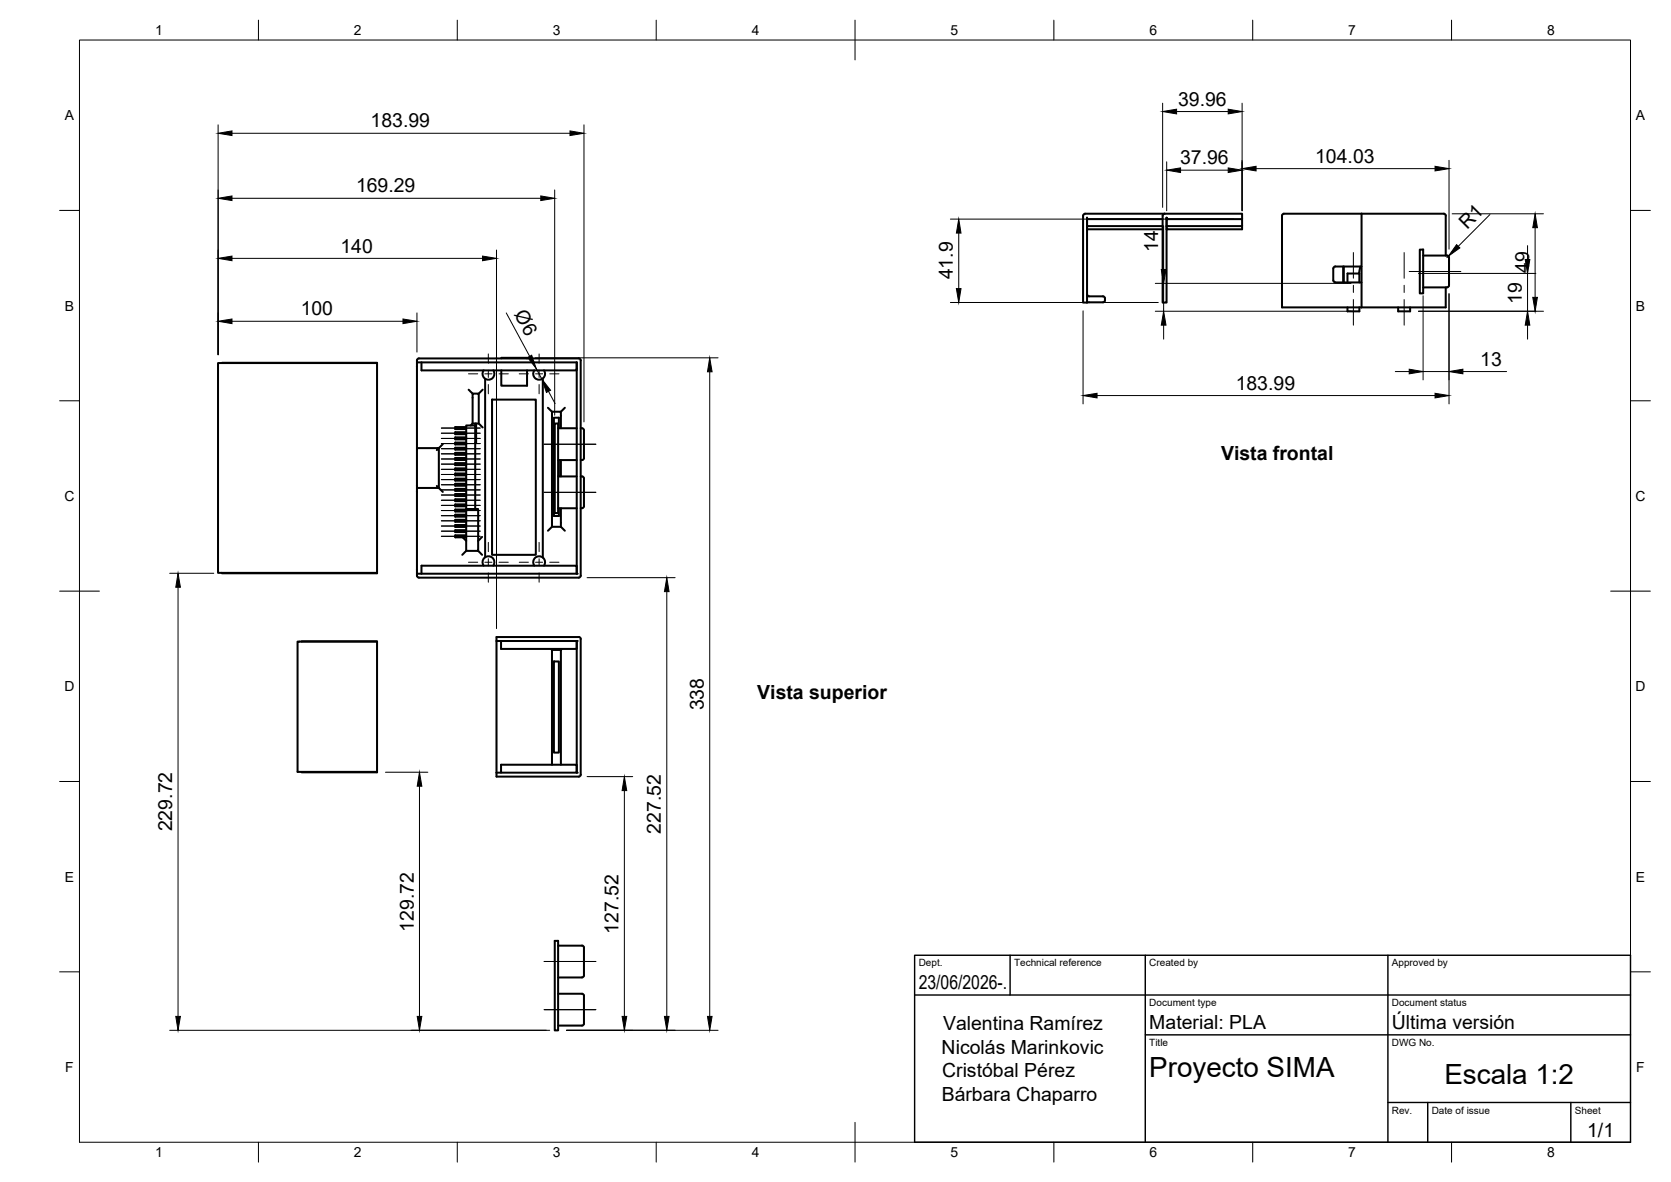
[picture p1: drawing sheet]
<svg xmlns="http://www.w3.org/2000/svg" width="420mm" height="297mm" viewBox="0 0 420 297" stroke-linecap="round" stroke-linejoin="round" font-family="sans-serif">
<!-- layer: Visible -->
<g fill="none" stroke="#000" stroke-width=".51">
<path d="M272.3 54.2v21.8h1v-21.3v.4M272.8 53.7h20M272.8 53.7l-.4 .3v.2M273.3 56.3v.5h19M273.3 55.1v.5M273.3 55.1h19M273.3 57.6h19M292.8 53.7h19.5v3.9h-19v-.8M292.9 53.7l-.5 .3v.2l-.1 21.8h1v-21.3v.4h19M293.3 55.1v1.7h19M342.3 53.7v23.5M273.3 74l.1 .2 .4 .3h3.5l.5 .2a.86 .86 0 0 1-.5 1.3h-4"/>
<path d="M335.7 67h6.6M335.8 67l-.5 .2v.3l-.1 3 .3 .4 6.8 .1M337.7 67v4M337.9 67v4M338.8 71v-2.3h3v2.3M338.8 77.2v1h3v-1M342 67l-.3 1.7M351.6 77.2v1h3v-1M357 62.7h.8v11h-.8zM357.8 64.2h6M363.5 64.2v-10l-.2-.4-.3-.1-40.4 .1-.3 .4v23h20M363.5 72.2v5h-21.2"/>
<path d="M363.8 64.2a1.21 1.21 0 0 1 .5 1.6v4.9a1.16 1.16 0 0 1-.5 1.5h-6M55.8 91.2h39v52.9l-39-.1M94.8 91.2h-40v52.8h40M104.8 91.1h40.2v53.1M106 91.1v2h39v-.5M117.8 97.9l1 1M121.4 97.9l-1 1M122 95.2v44.8M124 93.1a1.49 1.49 0 0 1-1.2 2.3 1.49 1.49 0 0 1-1.2-2.3M126 90.1v-.2h6.5v.2M126 93.1v3.8h6.5v-3.8M136.5 95.1v45"/>
<path d="M136.8 93.1a1.49 1.49 0 0 1-1.2 2.3 1.49 1.49 0 0 1-1.3-2.3M104.8 112.6v-22l.3-.5h40.4l.5 .2v54.3l-.2 .5h-40.7l-.3-.4v-22.1M109.8 113.1l.5-.5h-5.5v10h5.5l-.5-.5M111.3 111.6l-1 1v10l1 1M117.2 116.4h-2.7v.5h2.7M117.2 111.2h-2.7v.5h2.7M117.2 107.3h-2.7v.5h2.7M117.2 112.5h-2.7v.5h2.7M117.2 117.7h-2.7v.5h2.7M117.2 115.1h-2.7v.5h2.7M117.2 109.9h-2.7v.5h2.7M117.2 108.6h-2.7v.5h2.7"/>
<path d="M117.2 113.8h-2.7v.5h2.7M117.2 119h-2.7v.5h2.7M118.8 106.4v-7.5h1.6v7.5M118.8 106.4l-.5 .5M118.8 106.4h1.6l1 1M119.5 106.4v.5M119.7 106.4v4.8h-.2M123.7 100.4h11v39h-11zM137.8 102.5l1 1M138.8 103.5v28.9h2.2M138.8 103.5h2.2v4.1M139.5 106.4h.8v22.5h-.8z"/>
<path d="M140.3 107.6h4.7M140.3 115.6h4.7M140.3 119.7h4.7M140.5 107.6v-2.6h-1.2v24.7h1.2v-2M140.5 115.6v4.1M141 115.6v4.1M142 102.5l-1 1M146 107.6a.85 .85 0 0 1 .8 1.2v6.3M146 119.7a.84 .84 0 0 1 .8 1.2v5.3a1.04 1.04 0 0 1-.8 1.5M146.8 115.1a.6 .6 0 0 1-.8 .5M116.3 135l.9 .9M117.2 127.9h3v10.5h-3z"/>
<path d="M117.2 138.4l-1 1M117.2 131.9h-2.7v.5h2.7M117.2 126.8h-2.7v.4h2.7M117.2 121.6h-2.7v.5h2.7M117.2 122.9h-2.7v.5h2.7M117.2 128h-2.7v.6h2.7M117.2 133.2h-2.7v.5h2.7M117.2 130.6h-2.7v.5h2.7M117.2 125.5h-2.7v.4h2.7M117.2 120.3h-2.7v.5h2.7M117.2 124.1h-2.7v.6h2.7M117.2 129.3h-2.7v.5h2.7"/>
<path d="M117.2 134.5h-2.7v.5h2.7M117.2 127.9v-21h2.3v21M120.2 138.4l1 1M121.2 134.9l-1 1M138.8 132.4l-1 1M140.3 127.7h4.7M141 127.7v4.7M141 132.4l1 1M104.8 144.2h40.2M106 144.2v-2h39v2M124 142.1a1.49 1.49 0 0 0-1.2-2.3 1.49 1.49 0 0 0-1.2 2.3M136.8 142.1a1.49 1.49 0 0 0-1.2-2.3 1.49 1.49 0 0 0-1.3 2.3"/>
<path d="M75.8 161.2h19v32.9l-19-.1M94.8 161.2h-20v32.8h20M124.8 161.1v33.1M124.8 161.1h20.2v33.1h-20.2M126 161.1v2h19v-2M138.5 163.1l.3 .2M138.8 163.3v28.9M138.8 163.3h2.2M139.3 166.2h1.2v22.9h-1.2zM141.3 163.1l-.3 .2v28.9M145.5 160.1h-20.7v1M145.5 160.1h.3l.2 .5"/>
<path d="M146 160.6v34.3l-.5 .3h-20.7v-1M126 194.2v-2h19v2M139.5 236.4h.8v22.5h-.8zM140.3 237.6h6M146.3 237.6a1.21 1.21 0 0 1 .5 1.6v4.9a1.17 1.17 0 0 1-.5 1.5M140.3 249.7h6a1.2 1.2 0 0 1 .5 1.6v4.5a2.45 2.45 0 0 1-.2 1.9h-6.3M140.3 245.6h6"/>
</g>
<g fill="#000">
<circle cx="293.3" cy="56.8" r=".25"/>
<circle cx="293.3" cy="55.1" r=".25"/>
<circle cx="293.3" cy="57.6" r=".25"/>
<circle cx="145" cy="144.2" r=".25"/>
<circle cx="145" cy="161.1" r=".25"/>
<circle cx="145" cy="194.2" r=".25"/>
</g>
<!-- layer: BORDER -->
<g fill="none" stroke="#000" stroke-width=".25">
<path d="M20 10.1h390v276.9h-390zM65 5.1v5M115 5.1v5M165 5.1v5M215 5.1v10M265 5.1v5M315 5.1v5M365 5.1v5M15 52.9h5M410 52.9h5M15 100.7h5M410 100.7h5"/>
<path d="M15 148.6h10M405 148.6h10M15 196.4h5M410 196.4h5M15 244.2h5M410 244.2h5M65 287v5M115 287v5M165 287v5M215 282.1v9.9M265 287v5M315 287v5"/>
<path d="M365 287v5"/>
</g>
<!-- layer: TITLEBLOCK -->
<path d="M230 240.1h180v46.9h-180zM230 250h180M254 240.1v9.9M288 240.1v46.9M349 240.1v46.9M288 260.1h122M349 277.1h61M359 277.1v9.9M395 277.1v9.9" fill="none" stroke="#000" stroke-width=".36"/>
<!-- layer: Smart Centers -->
<g fill="none" stroke="#000" stroke-width=".25">
<path d="M340.3 63.5v6.4M340.3 71.7v1.8M340.3 75.3v6.4M353.1 63.5v6.4M353.1 71.7v1.8M353.1 75.3v6.4M354.3 68.2h13M117.8 93.9h2.3M121.9 93.9h1.8M122.8 88.9v2.4M122.8 93.1v1.8M122.8 96.6v2.4"/>
<path d="M125.5 93.9h2.3M130.6 93.9h2.3M134.7 93.9h1.7M135.6 88.9v2.4M135.6 93.1v1.8M135.6 96.6v2.4M138.2 93.9h2.3M111 119.2h9.7M111 117.9h9.7M111 116.6h9.7M111 115.3h9.7M111 114.1h9.7"/>
<path d="M111 112.8h9.7M111 111.5h9.7M111 110.2h9.7M111 108.9h9.7M111 107.6h9.7M136.8 111.6h13M111 134.8h9.7M111 133.5h9.7M111 132.2h9.7M111 130.9h9.7M111 129.6h9.7M111 128.3h9.7"/>
<path d="M111 127h9.7M111 125.7h9.7M111 124.4h9.7M111 123.1h9.7M111 121.8h9.7M111 120.5h9.7M122.8 136.3v2.3M135.6 136.3v2.3M136.8 123.7h13M117.8 141.3h2.3M121.9 141.3h1.8M122.8 140.4v1.8"/>
<path d="M122.8 144v2.3M125.5 141.3h2.3M130.6 141.3h2.3M134.7 141.3h1.7M135.6 140.4v1.8M135.6 144v2.3M138.2 141.3h2.3M136.8 253.7h13M136.8 241.6h13"/>
</g>
<!-- layer: FD_Dimensions -->
<g fill="none" stroke="#000" stroke-width=".25">
<path d="M54.8 31.4v57.7M58.3 33.5h85M146.8 31.4v74.6M292.3 25.9v26.2M295.8 28h13M312.3 25.9v27.1M58.3 49.8h77.7M139.5 47.7v56.6M239 55.1h71.2M241.1 58.6v13.9M292.6 56.8v10.9M293.3 40.7v12.3"/>
<path d="M296.8 42.8h12M315.8 42.4h45M364.3 40.3v22.3M365.1 53.7h23M374.6 53.9l-7.9 8M386 57.2v17.5M58.3 64.9h63M104.8 78.6v9.9M124.8 62.8v95.2M127.3 78.6l5.9 10.9M239 76h52.2M272.3 78.1v23.4"/>
<path d="M290.5 78.2h49.2M290.5 71.2h49.2M292.6 71.2v7M356.7 78.2h31.4M356.7 68.7h29.5M357.8 74.3v21.2M364.2 64.4l-.4 .3M364.3 73.8v27.7M384.1 61.7v3.5M384.1 68.7v9.5M58.3 80.7h43M134.6 89.9h46"/>
<path d="M134.8 92.6l1.4 2.7M137.9 98.3l1.7 3.1M178.5 93.4v162M275.8 99.4h85M292.6 81.7v3.5M350.8 93.4h3.5M357.8 93.4h6.5M367.8 93.4h11M384.1 81.7v3.5M42.7 144.1h11M44.8 147.6v107.8M147.6 145.2h22.2"/>
<path d="M167.7 148.7v106.7M96.9 194.1h10.7M105.5 197.6v57.8M147.6 195.2h11.5M157 198.7v56.7M42.7 258.9h95.5M142.4 258.9h38.2"/>
</g>
<g fill="#000" stroke="#000" stroke-width=".25">
<path d="M54.8 33.5l3.5-.6v1.2zM143.3 32.9l3.5 .6-3.5 .6zM292.3 28l3.5-.6v1.2zM308.8 27.4l3.5 .6-3.5 .6zM54.8 49.8l3.5-.6v1.2zM136 49.2l3.5 .6-3.5 .6zM241.1 55.1l.5 3.5h-1.1zM293.3 42.8l3.5-.6v1.2zM308.8 42.2l3.5 .6-3.5 .6zM312.3 42.4l3.5-.6v1.2zM360.8 41.8l3.5 .6-3.5 .6zM386 53.7l.6 3.5h-1.2z"/>
<path d="M54.8 64.9l3.5-.5v1.1zM121.3 64.4l3.5 .5-3.5 .6zM240.5 72.5h1.1l-.5 3.5zM292 67.7h1.2l-.6 3.5zM366.2 61.5l.9 .8-2.9 2.1zM383.5 65.2h1.2l-.6 3.5zM385.4 74.7h1.2l-.6 3.5zM54.8 80.7l3.5-.5v1.1zM101.3 80.2l3.5 .5-3.5 .6zM132.7 89.8l1-.5 1.1 3.3zM136.2 95.3l2.2 2.8-1 .5zM178.5 89.9l.5 3.5h-1.1z"/>
<path d="M272.3 99.4l3.5-.6v1.2zM292.6 78.2l.6 3.5h-1.2zM354.3 92.8l3.5 .6-3.5 .5zM360.8 98.8l3.5 .6-3.5 .6zM364.3 93.4l3.5-.6v1.1zM384.1 78.2l.6 3.5h-1.2zM44.8 144.1l.6 3.5h-1.2zM167.7 145.2l.5 3.5h-1.1zM105.5 194.1l.6 3.5h-1.2zM157 195.2l.6 3.5h-1.2zM44.2 255.4h1.2l-.6 3.5zM104.9 255.4h1.2l-.6 3.5z"/>
<path d="M156.4 255.4h1.2l-.6 3.5zM167.1 255.4h1.1l-.5 3.5zM177.9 255.4h1.1l-.5 3.5z"/>
</g>
<g font-size="7">
<text x="289" y="270.6">Proyecto SIMA</text>
<text x="363.2" y="272.3">Escala 1:2</text>
</g>
<g font-size="4.9">
<text x="296.2" y="26.6">39.96</text>
<text x="93.2" y="32">183.99</text>
<text x="296.7" y="41.3">37.96</text>
<text x="330.7" y="40.9">104.03</text>
<text x="89.5" y="48.4">169.29</text>
<text x="368.9" y="57.7" transform="rotate(-45 368.9 57.7)">R1</text>
<text x="85.6" y="63.5">140</text>
<text x="291.2" y="63.4" transform="rotate(-90 291.2 63.4)">14</text>
<text x="239.6" y="70.2" transform="rotate(-90 239.6 70.2)">41.9</text>
<text x="384.5" y="68.6" transform="rotate(-90 384.5 68.6)">49</text>
<text x="382.6" y="76.4" transform="rotate(-90 382.6 76.4)">19</text>
<text x="75.6" y="79.3">100</text>
<text x="129.2" y="79" transform="rotate(62 129.2 79)">Ø6</text>
<text x="372.2" y="91.9">13</text>
<text x="310.7" y="97.9">183.99</text>
<text x="307" y="115.5">Vista frontal</text>
<text x="177" y="178.5" transform="rotate(-90 177 178.5)">338</text>
<text x="190.4" y="175.8">Vista superior</text>
<text x="43.3" y="208.9" transform="rotate(-90 43.3 208.9)">229.72</text>
<text x="166.2" y="209.5" transform="rotate(-90 166.2 209.5)">227.52</text>
<text x="104" y="234.1" transform="rotate(-90 104 234.1)">129.72</text>
<text x="155.5" y="234.7" transform="rotate(-90 155.5 234.7)">127.52</text>
<text x="231" y="248.5">23/06/2026-.</text>
<text x="237.1" y="258.9">Valentina Ramírez</text>
<text x="289" y="258.6">Material: PLA</text>
<text x="350" y="258.6">Última versión</text>
<text x="236.8" y="264.8">Nicolás Marinkovic</text>
<text x="236.9" y="270.7">Cristóbal Pérez</text>
<text x="236.8" y="276.6">Bárbara Chaparro</text>
<text x="399.1" y="285.7">1/1</text>
</g>
<g font-size="3.5">
<text x="39" y="8.8">1</text>
<text x="89" y="8.8">2</text>
<text x="139" y="8.8">3</text>
<text x="189" y="8.8">4</text>
<text x="239" y="8.8">5</text>
<text x="289" y="8.8">6</text>
<text x="339" y="8.8">7</text>
<text x="389" y="8.8">8</text>
<text x="16.3" y="30.2">A</text>
<text x="411.3" y="30.2">A</text>
<text x="16.3" y="78">B</text>
<text x="411.3" y="78">B</text>
<text x="16.2" y="125.9">C</text>
<text x="411.2" y="125.9">C</text>
<text x="16.2" y="173.7">D</text>
<text x="411.2" y="173.7">D</text>
<text x="16.3" y="221.6">E</text>
<text x="411.3" y="221.6">E</text>
<text x="16.4" y="269.4">F</text>
<text x="411.4" y="269.4">F</text>
<text x="39" y="290.8">1</text>
<text x="89" y="290.8">2</text>
<text x="139" y="290.8">3</text>
<text x="189" y="290.8">4</text>
<text x="239" y="290.8">5</text>
<text x="289" y="290.8">6</text>
<text x="339" y="290.8">7</text>
<text x="389" y="290.8">8</text>
</g>
<g font-size="2.5">
<text x="231" y="242.9">Dept.</text>
<text x="255" y="242.9">Technical reference</text>
<text x="289" y="242.9">Created by</text>
<text x="350" y="242.9">Approved by</text>
<text x="289" y="252.8">Document type</text>
<text x="350" y="252.8">Document status</text>
<text x="289" y="262.9">Title</text>
<text x="350" y="262.9">DWG No.</text>
<text x="350" y="279.9">Rev.</text>
<text x="360" y="279.9">Date of issue</text>
<text x="396" y="279.9">Sheet</text>
</g>
</svg>
